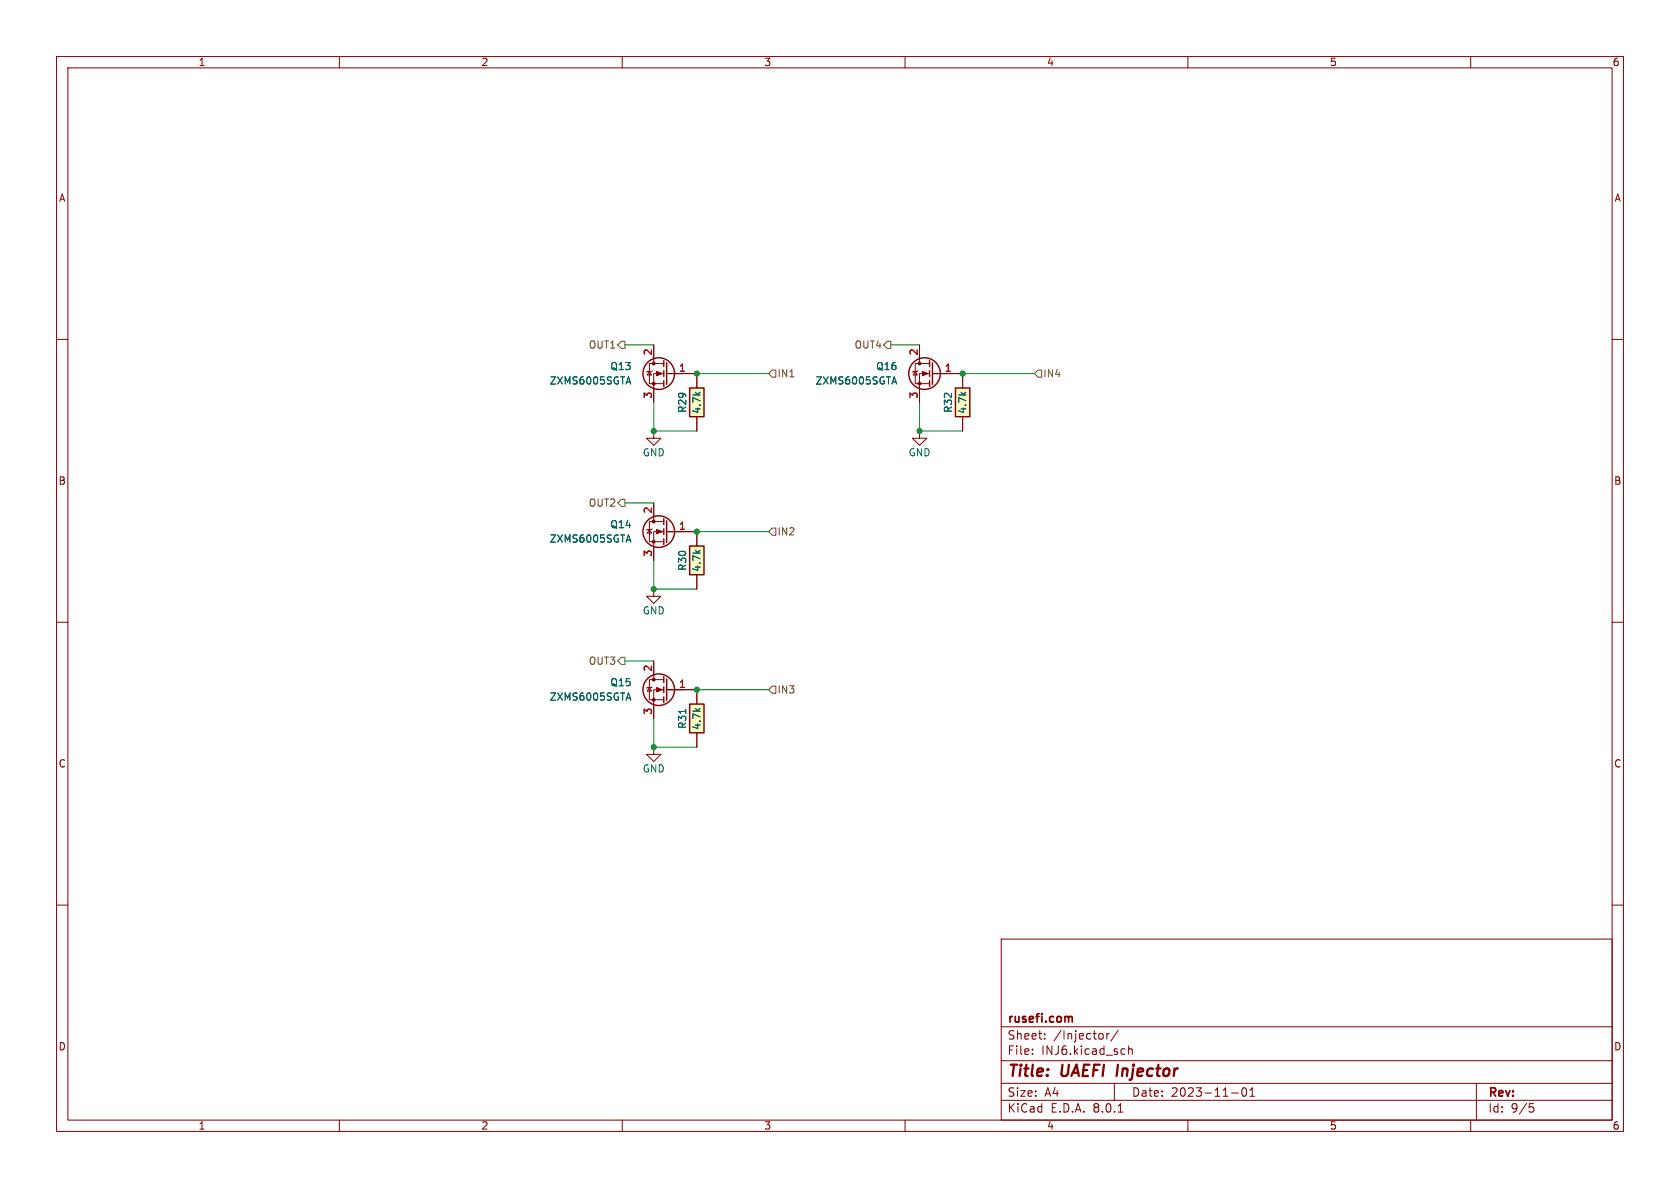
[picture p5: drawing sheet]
<svg xmlns="http://www.w3.org/2000/svg" width="297mm" height="210mm" viewBox="0 0 297 210" stroke-linecap="round" stroke-linejoin="round" font-family="sans-serif">
<g fill="none" stroke="#840000" stroke-width=".18">
<path d="M10 10h277v190h-277zM12 12h273v186h-273zM60 10v2M110 10v2M160 10v2M210 10v2M260 10v2M10 60h2M285 60h2M162.6 76.2v1.3h1.2l-1.2 1.2-1.3-1.2h1.3M10 110h2M285 110h2"/>
<path d="M115.6 132.1v1.3h1.2l-1.2 1.2-1.3-1.2h1.3M10 160h2M285 160h2M177 166h108v32h-108zM60 198v2M110 198v2M160 198v2M177 194.5h108M177 191.5h108M177 187.5h108M177 181.5h108M182.5 186.3v.1"/>
<path d="M182.5 185.5v.1M184.7 183.6v.1M184.7 182.8v.1M195 182.8v.8M195.7 182.7v1M196.1 182.7l-.3 .1-.1 .2M197 191.5v3M197.7 182.1l-1.3 2M197.7 196.6h.8M198.7 185.4l.2 .1M198.9 186.3l-.2 .1M199.5 184.9v1.5"/>
<path d="M199.5 185.5l.2-.1 .4 .1 .1 .9M210 198v2M217.7 193.2h1.2M219.7 192.4l.2-.1a.81 .81 0 0 1 .6 .6 .81 .81 0 0 1-.3 .8l-.2 .1a.81 .81 0 0 1-.3-1.4zM221 193.8h.8M221 192.7l.4-.4v1.5M260 198v2M261 191.5v6.5M270.4 195.1h.7M270.5 195.7h.4l.3 .3-.2 .5-.5 .1"/>
</g>
<path d="M197.6 188.2l-.2 2" fill="none" stroke="#840000" stroke-width=".4"/>
<path d="M189.1 179.7l.4 .1 .1 .1v.8" fill="none" stroke="#840000" stroke-width=".3"/>
<path d="M168.9 68.6h2.5v5.1h-2.5z" fill="#ffffc2"/>
<path d="M168.9 68.6h2.5v5.1h-2.5z" fill="none" stroke="#840000" stroke-width=".25"/>
<path d="M170.2 66v2.6M170.2 73.7v2.5" fill="none" stroke="#840000" stroke-width=".18"/>
<path d="M121.9 68.6h2.6v5.1h-2.6z" fill="#ffffc2"/>
<g fill="none" stroke="#840000" stroke-width=".25">
<path d="M117.3 63.8v1M117.3 65.5v1M117.3 67.3v1M117.9 64.1v3.8M121.9 68.6h2.6v5.1h-2.6z"/>
<circle cx="116.5" cy="66" r="2.79"/>
</g>
<path d="M114.8 65.7l.4 .6h-.8zM115.3 65.5l-.1 .2h-.8l-.1 .1M115.6 76.2v1.3h1.2l-1.2 1.2-1.3-1.2h1.3M115.6 61v3.3M117.3 66h-1.7v5.1M117.3 64.3h-2.5v3.5h2.5M117.9 66h5.3v2.6M123.2 73.7v2.5M115.6 104.1v1.3h1.2l-1.2 1.3-1.3-1.3h1.3" fill="none" stroke="#840000" stroke-width=".18"/>
<g fill="#840000" stroke="#840000" stroke-width=".18">
<path d="M116.1 65.7l1 .3-1 .4z"/>
<circle cx="115.6" cy="67.8" r=".25"/>
<circle cx="115.6" cy="64.3" r=".25"/>
</g>
<path d="M110.8 67.5h.6M111.1 66.6l.4 1.3" fill="none" stroke="#006464" stroke-width=".18"/>
<path d="M121.9 96.5h2.6v5.1h-2.6z" fill="#ffffc2"/>
<g fill="none" stroke="#840000" stroke-width=".25">
<path d="M164.3 63.8v1M164.3 65.5v1M164.3 67.3v1M164.8 64.1v3.8M117.3 91.7v1M117.3 93.5v1M117.3 95.3v1M117.9 92.1v3.8M121.9 96.5h2.6v5.1h-2.6zM117.3 119.6v1.1M117.3 121.4v1M117.3 123.2v1"/>
<path d="M117.9 120v3.8"/>
<circle cx="163.4" cy="66" r="2.79"/>
<circle cx="116.5" cy="94" r="2.79"/>
<circle cx="116.5" cy="121.9" r="2.79"/>
</g>
<g fill="none" stroke="#840000" stroke-width=".18">
<path d="M161.8 65.7l.4 .6h-.8zM162.3 65.5l-.1 .2h-.8l-.1 .1M162.6 61v3.3M164.3 66h-1.7v5.1M164.3 64.3h-2.5v3.5h2.5M164.8 66h5.4M114.8 93.6l.4 .6h-.8zM115.3 93.5l-.1 .1h-.8l-.1 .1M115.6 88.9v3.3M117.3 94h-1.7v5.1M117.3 92.2h-2.5v3.6h2.5M117.9 94h5.3v2.5"/>
<path d="M115.6 116.8v3.3M123.2 101.6v2.5M114.8 121.5l.4 .7h-.8zM115.3 121.4l-.1 .1h-.8l-.1 .2M117.3 121.9h-1.7v5.1M117.3 120.1h-2.5v3.6h2.5M117.9 121.9h5.3"/>
</g>
<g fill="#840000" stroke="#840000" stroke-width=".18">
<path d="M116.1 93.6l1 .4-1 .4z"/>
<path d="M163.1 65.7l1 .3-1 .4z"/>
<path d="M116.1 121.5l1 .4-1 .4z"/>
<circle cx="115.6" cy="95.8" r=".25"/>
<circle cx="115.6" cy="92.2" r=".25"/>
<circle cx="162.6" cy="67.8" r=".25"/>
<circle cx="162.6" cy="64.3" r=".25"/>
<circle cx="115.6" cy="123.7" r=".25"/>
<circle cx="115.6" cy="120.1" r=".25"/>
</g>
<path d="M157.8 67.5h.6M158.1 66.6l.4 1.3M110.8 95.5h.6M111.1 94.6l.4 1.2M110.8 123.4h.6M111.1 122.5l.4 1.3" fill="none" stroke="#006464" stroke-width=".18"/>
<path d="M121.9 124.5h2.6v5h-2.6z" fill="#ffffc2"/>
<path d="M121.9 124.5h2.6v5h-2.6z" fill="none" stroke="#840000" stroke-width=".25"/>
<g fill="none" stroke="#840000" stroke-width=".18">
<path d="M115.6 61v2.5M115.6 68.6v2.5M118.1 66h5.1v2.6M123.2 73.7v2.5M162.6 61v2.5M162.6 68.6v2.5M165.1 66h5.1v2.6M170.2 73.7v2.5M115.6 88.9v2.5M115.6 96.5v2.6M118.1 94h5.1v2.5M115.6 116.8v2.6"/>
<path d="M123.2 101.6v2.5M115.6 124.5v2.5M118.1 121.9h5.1v2.6M123.2 129.5v2.6"/>
</g>
<path d="M110.8 67.5h.6M111.1 66.6l.4 1.3M157.8 67.5h.6M158.1 66.6l.4 1.3M110.8 95.5h.6M111.1 94.6l.4 1.2M110.8 123.4h.6M111.1 122.5l.4 1.3M121.2 125.4v.7" fill="none" stroke="#006464" stroke-width=".18"/>
<path d="M109.2 61l.7-.7h.6v1.3h-.6zM136.5 65.4h.7v1.3h-.7l-.6-.7zM156.8 60.3h.7v1.3h-.7l-.6-.6zM183.5 65.4h.6v1.3h-.6l-.6-.7zM109.9 88.3h.6v1.2h-.6l-.7-.6zM136.5 93.3h.7v1.3h-.7l-.6-.6zM109.9 116.2h.6v1.3h-.6l-.7-.7zM136.5 121.3h.7v1.3h-.7l-.6-.7z" fill="none" stroke="#725600" stroke-width=".18"/>
<path d="M110.5 61h5.1M115.6 71.1v5.1h7.6M123.2 66h12.7M157.5 61h5.1M162.6 71.1v5.1h7.6M170.2 66h12.7M110.5 88.9h5.1M115.6 99.1v5h7.6M123.2 94h12.7M110.5 116.8h5.1M115.6 127v5.1h7.6M123.2 121.9h12.7" fill="none" stroke="#009600" stroke-width=".18"/>
<g fill="#009600" stroke="#009600" stroke-width=".18">
<circle cx="123.2" cy="121.9" r=".46"/>
<circle cx="123.2" cy="66" r=".46"/>
<circle cx="123.2" cy="94" r=".46"/>
<circle cx="115.6" cy="76.2" r=".46"/>
<circle cx="162.6" cy="76.2" r=".46"/>
<circle cx="170.2" cy="66" r=".46"/>
<circle cx="115.6" cy="104.1" r=".46"/>
<circle cx="115.6" cy="132.1" r=".46"/>
</g>
<g font-size="2.8" fill="#840000">
<text x="178" y="190.9">Title:</text>
<text x="187.7" y="190.9">UAEFI</text>
<text x="198.3" y="190.9">Injector</text>
</g>
<g font-size="2.1" fill="#840000">
<text x="178" y="184">Sheet:</text>
<text x="178" y="181.2">rusefi.com</text>
<text x="186.2" y="184">/Injector/</text>
<text x="178" y="186.7">File:</text>
<text x="184.1" y="186.7">INJ6.kicad_sch</text>
<text x="178" y="196.9">KiCad</text>
<text x="178" y="194.1">Size:</text>
<text x="184.7" y="194.1">A4</text>
<text x="185.7" y="196.9">E.D.A.</text>
<text x="193.3" y="196.9">8.0.1</text>
<text x="200" y="194.1">Date:</text>
<text x="207" y="194.1">2023-11-01</text>
<text x="263" y="194.3">Rev:</text>
<text x="263" y="196.9">Id:</text>
<text x="267.1" y="196.9">9/5</text>
</g>
<g font-size="1.8" fill="#840000">
<text x="35" y="11.9">1</text>
<text x="85" y="11.9">2</text>
<text x="135" y="11.9">3</text>
<text x="185" y="11.9">4</text>
<text x="235" y="11.9">5</text>
<text x="285" y="11.9">6</text>
<text x="10.3" y="35.9">A</text>
<text x="285.3" y="35.9">A</text>
<text x="10.3" y="85.9">B</text>
<text x="285.3" y="85.9">B</text>
<text x="10.3" y="135.9">C</text>
<text x="285.3" y="135.9">C</text>
<text x="10.3" y="185.9">D</text>
<text x="285.3" y="185.9">D</text>
<text x="35" y="199.9">1</text>
<text x="85" y="199.9">2</text>
<text x="135" y="199.9">3</text>
<text x="185" y="199.9">4</text>
<text x="235" y="199.9">5</text>
<text x="285" y="199.9">6</text>
</g>
<g font-size="1.8" fill="#725600">
<text x="104" y="61.8">OUT1</text>
<text x="151" y="61.8">OUT4</text>
<text x="137.4" y="66.9">IN1</text>
<text x="184.3" y="66.9">IN4</text>
<text x="104" y="89.8">OUT2</text>
<text x="137.4" y="94.8">IN2</text>
<text x="104" y="117.7">OUT3</text>
<text x="137.4" y="122.8">IN3</text>
</g>
<g font-size="1.8" fill="#006464">
<text x="107.8" y="65.6">Q13</text>
<text x="154.8" y="65.6">Q16</text>
<text x="97.1" y="68.2">ZXMS6005SGTA</text>
<text x="144.1" y="68.2">ZXMS6005SGTA</text>
<text x="121.5" y="73.1" transform="rotate(-90 121.5 73.1)">R29</text>
<text x="124.1" y="73.2" transform="rotate(-90 124.1 73.2)">4.7k</text>
<text x="168.5" y="73.1" transform="rotate(-90 168.5 73.1)">R32</text>
<text x="171" y="73.2" transform="rotate(-90 171 73.2)">4.7k</text>
<text x="113.5" y="80.9">GND</text>
<text x="160.5" y="80.9">GND</text>
<text x="107.8" y="93.6">Q14</text>
<text x="97.1" y="96.1">ZXMS6005SGTA</text>
<text x="121.5" y="101" transform="rotate(-90 121.5 101)">R30</text>
<text x="124.1" y="101.2" transform="rotate(-90 124.1 101.2)">4.7k</text>
<text x="113.5" y="108.8">GND</text>
<text x="97.1" y="124.1">ZXMS6005SGTA</text>
<text x="107.8" y="121.5">Q15</text>
<text x="121.5" y="128.9" transform="rotate(-90 121.5 128.9)">R31</text>
<text x="124.1" y="129.1" transform="rotate(-90 124.1 129.1)">4.7k</text>
<text x="113.5" y="136.8">GND</text>
</g>
<g font-size="1.8" fill="#a90000">
<text x="115.3" y="62.9" transform="rotate(-90 115.3 62.9)">2</text>
<text x="119.9" y="65.8">1</text>
<text x="162.3" y="62.9" transform="rotate(-90 162.3 62.9)">2</text>
<text x="166.9" y="65.8">1</text>
<text x="115.3" y="70.6" transform="rotate(-90 115.3 70.6)">3</text>
<text x="162.3" y="70.6" transform="rotate(-90 162.3 70.6)">3</text>
<text x="115.3" y="90.9" transform="rotate(-90 115.3 90.9)">2</text>
<text x="119.9" y="93.7">1</text>
<text x="115.3" y="98.5" transform="rotate(-90 115.3 98.5)">3</text>
<text x="115.3" y="118.8" transform="rotate(-90 115.3 118.8)">2</text>
<text x="119.9" y="121.7">1</text>
<text x="115.3" y="126.4" transform="rotate(-90 115.3 126.4)">3</text>
</g>
</svg>
